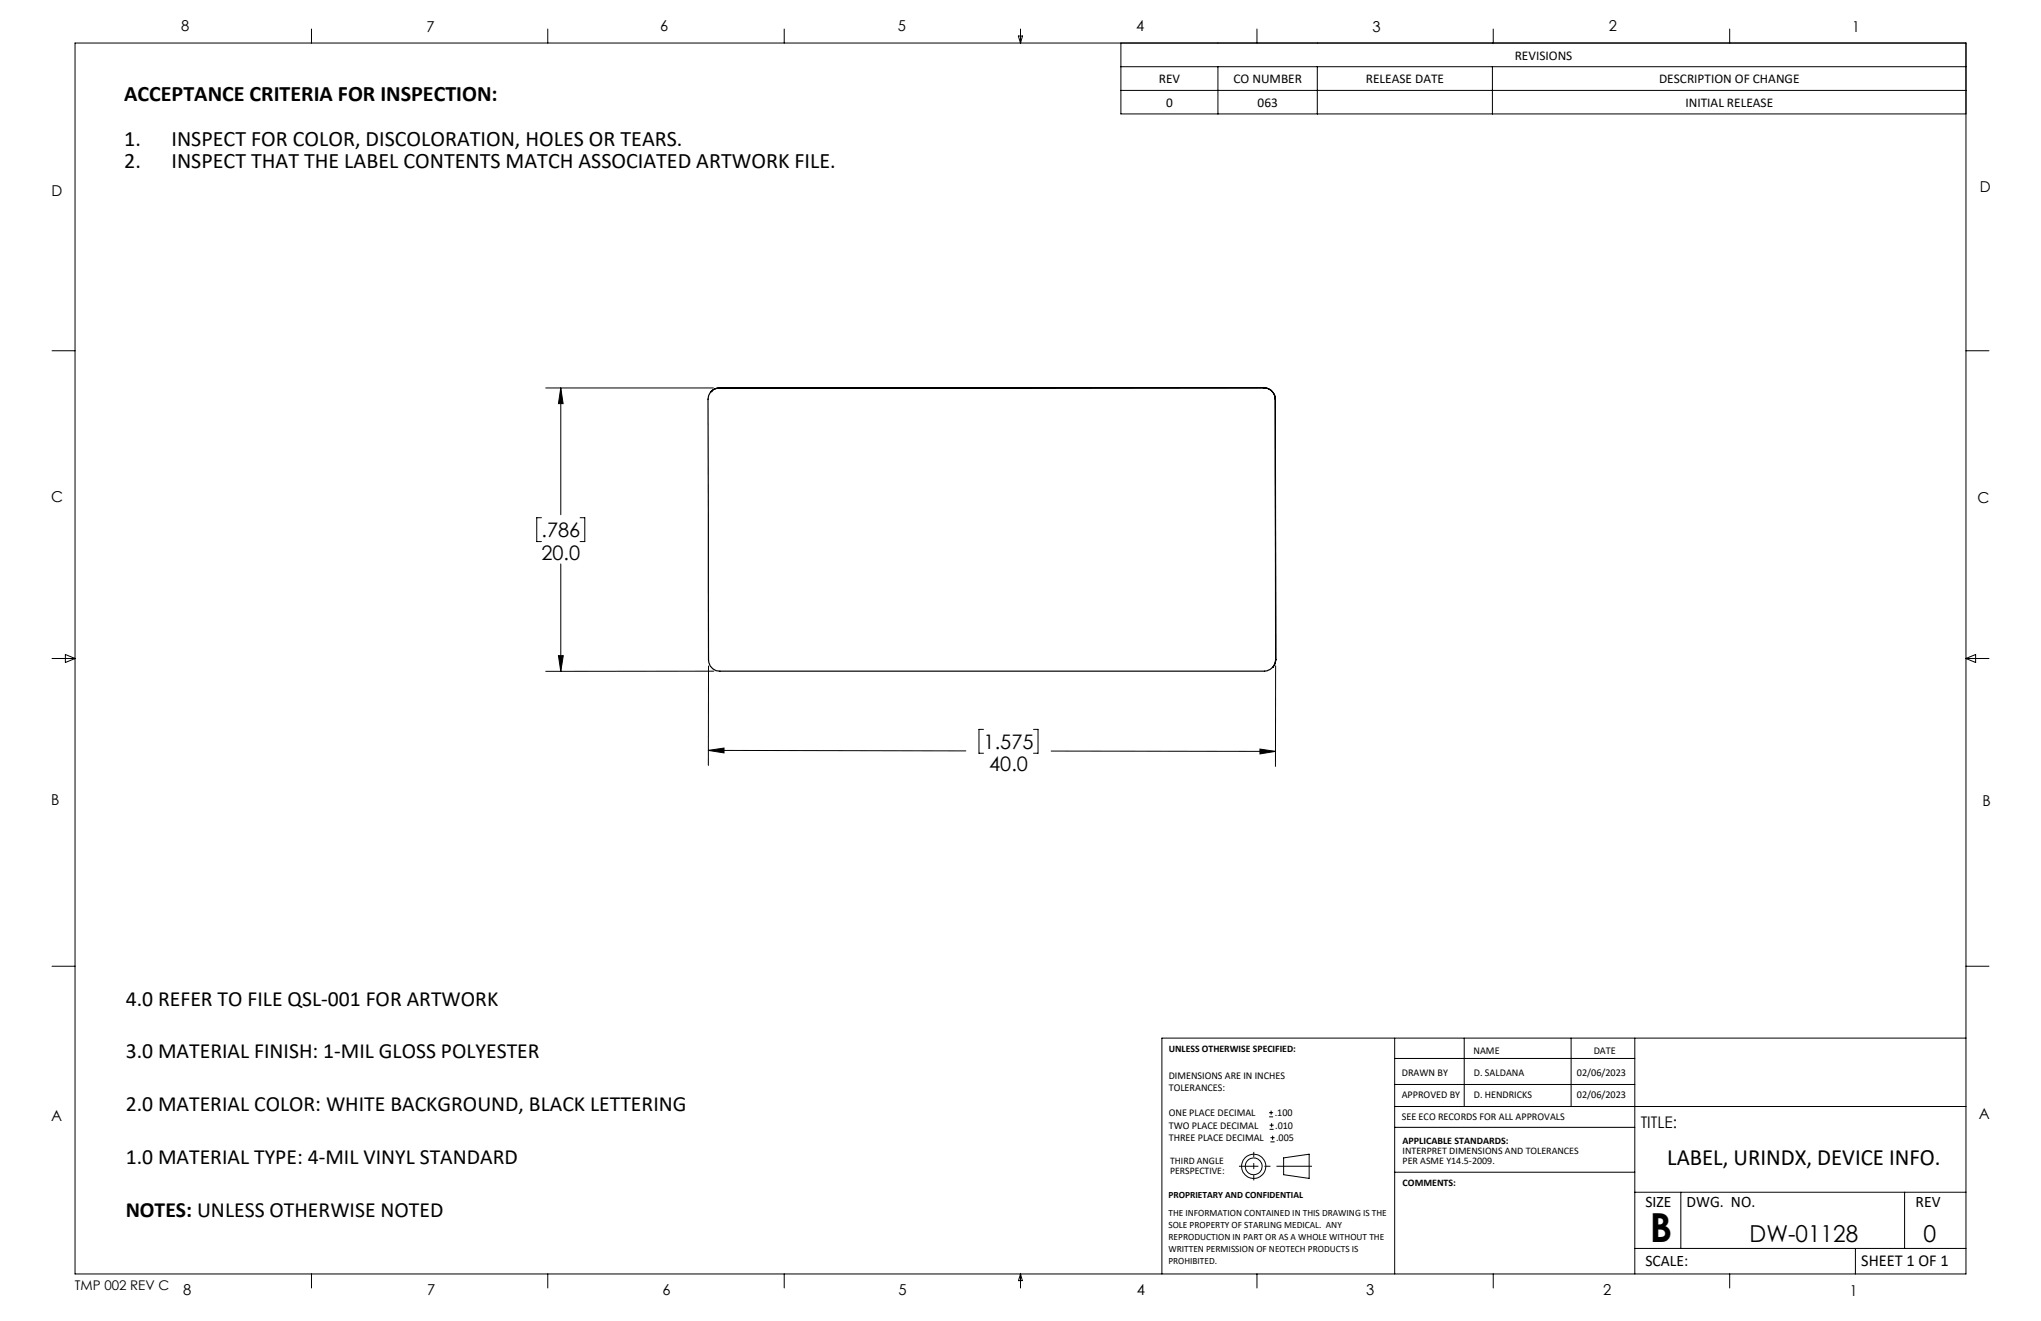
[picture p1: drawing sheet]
<svg xmlns="http://www.w3.org/2000/svg" width="432mm" height="279mm" viewBox="0 0 432 279" stroke-linecap="round" stroke-linejoin="round" font-family="sans-serif">
<g fill="none" stroke="#000" stroke-width=".25">
<path d="M150.4 82.8h.1M152.2 82.1a2.37 2.37 0 0 0-2.4 2.3l.1 55.2a2.33 2.33 0 0 0 2.4 2.4h115.2a2.46 2.46 0 0 0 2.4-2.4M152.2 82.1h.1M152.2 82.1a2.19 2.19 0 0 0-1.7 .7M267.4 82l-115.2 .1M267.4 82a2.43 2.43 0 0 1 2.4 2.4M267.4 82h.1M267.4 82a2.41 2.41 0 0 1 2.4 2.4M269.8 84.4l.1 55.2M269.8 84.4h.1M269.9 139.6h.1M269.9 139.6l-.2 .9-.4 .6"/>
<path d="M269.3 141.1v.1"/>
</g>
<g fill="none" stroke="#000" stroke-width=".21">
<path d="M15.9 9.1h400v260.4h-400zM65.9 6.1v3M115.9 6.1v3M165.9 6.1v3M215.4 7.6h.9l-.4 1.5zM215.9 6.1v3M237.1 9.1v15h178.8M237.1 14.1h178.8M237.1 19.1h178.8M257.7 14.1v10M265.9 6.1v3M278.7 14.1v10"/>
<path d="M315.7 14.1v10M315.9 6.1v3M365.9 6.1v3M11 74.2h4.9M415.9 74.2h4.9M115.5 82.1h35.4M118.6 82.1l.5 3.3h-1zM118.6 82.1v26.8M114.5 109.5h-.9v5h.9M118.6 119.3v22.7M122.7 109.5h1v5h-1M11 139.3h4.9"/>
<path d="M13.8 138.4l2.1 .9-2.1 .8zM118.1 138.7h1.1l-.6 3.3zM415.9 139.3h4.9M415.9 139.3l2.1-.9v1.7zM149.9 158.7l3.3-.5v1zM149.9 158.7l54.4 .1M149.9 140.9v21M151 142h-35.5M208.1 154.3h-1v5h1M218.7 154.3h.9v5h-.9M222.4 158.9h47.4M266.6 158.4l3.2 .5-3.2 .6z"/>
<path d="M269.9 140.8l-.1 21.3M11 204.4h4.9M295.1 219.6v49.9M309.8 219.6v14.4M332.4 219.6v14.4M345.9 219.6v49.9M415.9 204.4h4.9M415.9 219.6h-170.1v49.9M268.5 236.2h.8M268.5 235.3h.8M268.6 238.9h.9M268.6 238h.9"/>
<path d="M268.9 234.9v.9M269 237.6v.8M295.1 238.4h50.8M295.1 234h120.8M295.1 229.4h50.8M295.1 223.9h50.8M268.8 241.5h.9M268.8 240.6h.9M269.2 240.2v.9M271.6 244.9l5.4-.8v5.1l-5.4-.7zM295.1 247.9h50.8M345.9 252.2h70"/>
<path d="M355.6 252.2v11.9M402.9 252.2v11.9M65.9 269.5v2.9M115.9 269.5v2.9M165.9 269.5v2.9M215.9 269.5v2.9M215.9 269.5l.4 1.4h-.8zM265.9 269.5v2.9M315.9 269.5v2.9M345.9 264.1h70M365.9 269.5v2.9M392.5 264.1v5.4"/>
<circle cx="265.2" cy="246.7" r="2.57"/>
<circle cx="265.2" cy="246.7" r="1.78"/>
</g>
<path d="M277.6 246.7h-15.5" fill="none" stroke="#000" stroke-width=".21" stroke-dasharray="15.2 1.3 1.3 1.3" stroke-dashoffset="7.7" stroke-linecap="butt"/>
<path d="M265.3 243.6v6.1" fill="none" stroke="#000" stroke-width=".21" stroke-dasharray="15.2 1.3 1.3 1.3" stroke-dashoffset="14.1" stroke-linecap="butt"/>
<path d="M118.6 82.1l.5 3.3h-1zM118.1 138.7h1.1l-.6 3.3zM149.9 158.7l3.3-.5v1zM266.6 158.4l3.2 .5-3.2 .6z" fill="#000"/>
<text font-size="8.5" x="349" y="262.6">B</text>
<g font-size="4.9">
<text x="352.7" y="246.3">LABEL, URINDX, DEVICE INFO.</text>
<text x="370.1" y="262.7">DW-01128</text>
<text x="407" y="262.7">0</text>
</g>
<g font-size="4.7">
<text x="26.3" y="21.3">ACCEPTANCE CRITERIA FOR INSPECTION:</text>
<text x="26.3" y="30.8">1.</text>
<text x="26.3" y="35.6">2.</text>
<text x="36.3" y="30.8">INSPECT FOR COLOR, DISCOLORATION, HOLES OR TEARS.</text>
<text x="36.3" y="35.6">INSPECT THAT THE LABEL CONTENTS MATCH ASSOCIATED ARTWORK FILE.</text>
</g>
<g font-size="4.6">
<text x="26.6" y="212.7">4.0 REFER TO FILE QSL-001 FOR ARTWORK</text>
<text x="26.6" y="223.9">3.0 MATERIAL FINISH: 1-MIL GLOSS POLYESTER</text>
<text x="26.6" y="235">2.0 MATERIAL COLOR: WHITE BACKGROUND, BLACK LETTERING</text>
<text x="26.6" y="246.2">1.0 MATERIAL TYPE: 4-MIL VINYL STANDARD</text>
<text x="26.6" y="257.4">NOTES: UNLESS OTHERWISE NOTED</text>
</g>
<g font-size="4.2">
<text x="114.6" y="113.6">.786</text>
<text x="114.6" y="118.4">20.0</text>
<text x="208.1" y="158.4">1.575</text>
<text x="209.3" y="163.1">40.0</text>
</g>
<text font-size="3.5" x="393.8" y="267.7">SHEET 1 OF 1</text>
<g font-size="3.4">
<text x="347.1" y="238.6">TITLE:</text>
<text x="348.1" y="255.4">SIZE</text>
<text x="356.8" y="255.4">DWG. NO.</text>
<text x="405.3" y="255.4">REV</text>
<text x="348.1" y="267.8">SCALE:</text>
</g>
<g font-size="3.2">
<text x="38.3" y="6.7">8</text>
<text x="90.2" y="6.7">7</text>
<text x="139.7" y="6.5">6</text>
<text x="190" y="6.5">5</text>
<text x="240.4" y="6.5">4</text>
<text x="290.4" y="6.7">3</text>
<text x="340.4" y="6.5">2</text>
<text x="391.9" y="6.7">1</text>
<text x="10.9" y="41.6">D</text>
<text x="418.9" y="40.7">D</text>
<text x="10.9" y="106.3">C</text>
<text x="418.4" y="106.4">C</text>
<text x="10.8" y="170.2">B</text>
<text x="419.4" y="170.6">B</text>
<text x="10.8" y="237.2">A</text>
<text x="418.6" y="236.8">A</text>
<text x="38.8" y="273.8">8</text>
<text x="90.4" y="273.8">7</text>
<text x="140.2" y="273.8">6</text>
<text x="190.1" y="273.9">5</text>
<text x="240.5" y="273.8">4</text>
<text x="289" y="273.9">3</text>
<text x="339.1" y="273.8">2</text>
<text x="391.4" y="274.1">1</text>
</g>
<g font-size="2.8">
<text x="245.2" y="17.6">REV</text>
<text x="260.9" y="17.6">CO NUMBER</text>
<text x="289" y="17.6">RELEASE DATE</text>
<text x="320.4" y="12.6">REVISIONS</text>
<text x="351" y="17.6">DESCRIPTION OF CHANGE</text>
<text x="246.7" y="22.6">0</text>
<text x="266.1" y="22.6">063</text>
<text x="356.6" y="22.6">INITIAL RELEASE</text>
<text x="15.8" y="272.9">TMP 002 REV C</text>
</g>
<g font-size="2.2">
<text x="296.6" y="227.5">DRAWN BY</text>
<text x="311.8" y="222.8">NAME</text>
<text x="311.8" y="227.5">D. SALDANA</text>
<text x="333.6" y="227.6">02/06/2023</text>
<text x="337.2" y="222.8">DATE</text>
<text x="247.3" y="228.2">DIMENSIONS ARE IN INCHES</text>
<text x="247.3" y="230.8">TOLERANCES:</text>
<text x="296.5" y="232.2">APPROVED BY</text>
<text x="311.8" y="232.2">D. HENDRICKS</text>
<text x="333.6" y="232.2">02/06/2023</text>
<text x="247.3" y="238.8">TWO PLACE DECIMAL</text>
<text x="247.3" y="236.1">ONE PLACE DECIMAL</text>
<text x="269.7" y="236.1">.100</text>
<text x="269.8" y="238.8">.010</text>
<text x="296.5" y="237">SEE ECO RECORDS FOR ALL APPROVALS</text>
<text x="247.3" y="241.4">THREE PLACE DECIMAL</text>
<text x="270" y="241.4">.005</text>
</g>
<g font-size="2.1">
<text x="247.3" y="222.6">UNLESS OTHERWISE SPECIFIED:</text>
<text x="296.7" y="242">APPLICABLE STANDARDS:</text>
<text x="296.7" y="244.2">INTERPRET DIMENSIONS AND TOLERANCES</text>
<text x="247.6" y="246.3">THIRD ANGLE</text>
<text x="247.6" y="248.4">PERSPECTIVE:</text>
<text x="296.7" y="246.3">PER ASME Y14.5-2009.</text>
<text x="296.7" y="250.9">COMMENTS:</text>
</g>
<g font-size="2">
<text x="247.2" y="253.4">PROPRIETARY AND CONFIDENTIAL</text>
<text x="247.2" y="257.3">THE INFORMATION CONTAINED IN THIS DRAWING IS THE</text>
<text x="247.2" y="259.8">SOLE PROPERTY OF STARLING MEDICAL. ANY</text>
<text x="247.2" y="262.3">REPRODUCTION IN PART OR AS A WHOLE WITHOUT THE</text>
<text x="247.2" y="264.9">WRITTEN PERMISSION OF NEOTECH PRODUCTS IS</text>
<text x="247.2" y="267.4">PROHIBITED.</text>
</g>
</svg>
